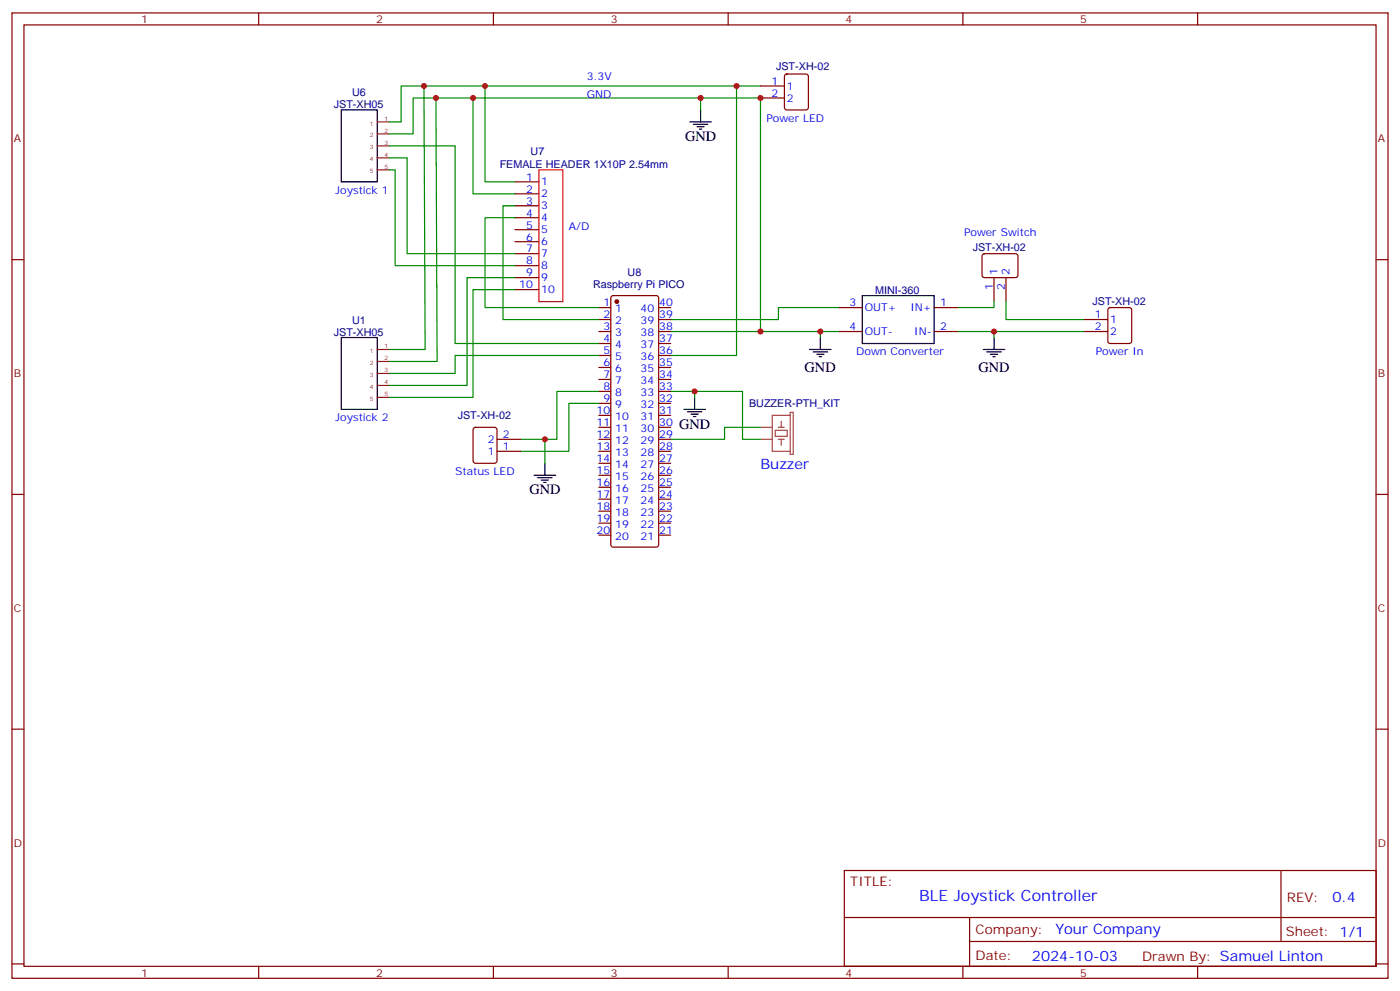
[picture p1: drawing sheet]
<svg xmlns="http://www.w3.org/2000/svg" width="412mm" height="292mm" viewBox="0 0 412 292" stroke-linecap="round" stroke-linejoin="round" font-family="sans-serif">
<g fill="none" stroke="#870000" stroke-width=".35">
<path d="M3.5 3.8h405.4v284.3h-405.4zM7.1 7.3h398.2v277.3h-398.2zM76.2 3.8v3.5M145.3 3.8v3.5M214.5 3.8v3.5M283.6 3.8v3.5M352.8 3.8v3.5M224 25.3h7.1M224 28.9h7.1M231.3 22l.5-.2h5.6l.7 .4v9.5l-.4 .6-5.9 .1-.7-.5v-9.4zM151.7 53.6h7M151.7 57.1h7"/>
<path d="M3.5 76.5h3.6M151.7 60.6h7M151.7 64.1h7M151.7 67.7h7M151.7 71.2h7M151.7 74.7h7M151.7 78.2h7M289.5 74.9l.5-.2 9.4 .1 .5 .6-.1 5.9-.6 .5-9.5-.1-.4-.6v-5.7zM405.3 76.5h3.6M151.7 81.8h7M151.7 85.3h7M176.4 90.6h3.5"/>
<path d="M176.4 97.6h3.5M176.4 94.1h3.5M180.2 87.3l.4-.2h12.7l.5 .2 .2 .5v72.6l-.2 .5-.5 .2h-12.7l-.5-.2-.2-.5v-72.6zM194 90.6h3.6M194 97.6h3.6M194 94.1h3.6M246.9 90.6h7.1M246.9 97.6h7.1M275.2 90.6h7M275.2 97.6h7M292.8 81.8v7M296.3 81.8v7"/>
<path d="M319.3 97.6h7M319.3 94.1h7M326.6 90.8l.4-.2h5.7l.6 .4 .1 9.5-.5 .6-5.9 .1-.6-.5-.1-9.4zM176.4 101.2h3.5M176.4 104.7h3.5M176.4 108.2h3.5M176.4 111.8h3.5M176.4 115.3h3.5M176.4 118.8h3.5M194 101.2h3.6M194 104.7h3.6M194 108.2h3.6"/>
<path d="M194 111.8h3.6M194 115.3h3.6M194 118.8h3.6M139.6 126.1l.5-.2h5.6l.6 .4 .1 9.4-.5 .7-5.8 .1-.7-.5-.1-9.4zM146.4 132.9h7.1M146.4 129.4h7.1M176.4 132.9h3.5M176.4 129.4h3.5M176.4 122.3h3.5M176.4 125.9h3.5M176.4 136.5h3.5M176.4 140h3.5"/>
<path d="M194 132.9h3.6M194 129.4h3.6M194 122.3h3.6M194 125.9h3.6M194 136.5h3.6M194 140h3.6M3.5 145.6h3.6M176.4 143.5h3.5M176.4 147h3.5M176.4 150.6h3.5M176.4 154.1h3.5M176.4 157.6h3.5"/>
<path d="M194 143.5h3.6M194 147h3.6M194 150.6h3.6M194 154.1h3.6M194 157.6h3.6M405.3 145.6h3.6M3.5 214.8h3.6M405.3 214.8h3.6M248.7 256.4h156.6v28.2h-156.6zM377.3 256.4v20.9M248.7 270.2h156.5M285.6 277.3h119.6"/>
<path d="M285.6 270.2v14.2M3.5 283.9h3.6M76.2 284.6v3.5M145.3 284.6v3.5M214.5 284.6v3.5M283.6 284.6v3.5M352.8 284.6v3.5M405.3 283.9h3.6"/>
</g>
<path d="M224 125.9h3.5M224 129.4h3.5M228.4 126.8h3.5v1.7h-3.5zM229.2 125.9h1.8M229.2 129.4h1.8M230.1 124.1v1.8M230.1 129.4v1.8M232.8 122.3h-5.3v10.6h5.3M232.8 121.5h.9v12.3h-.9z" fill="none" stroke="#a64a4a" stroke-width=".35"/>
<g fill="none" stroke="#000" stroke-width=".35">
<path d="M100.5 32.4h10.6v21.2h-10.6zM203.2 35.9h6.3M204.3 36.6h4.2M205.3 37.3h2.1M206 38h.7M206.4 32.4v3.5M100.5 99.4h10.6v21.2h-10.6zM241.7 99.4v3.5M254 87.1h21.2v14.1h-21.2zM292.8 99.4v3.5M204.6 117.1v3.5M238.5 102.9h6.3"/>
<path d="M239.5 103.6h4.3M240.6 104.4h2.1M241.3 105.1h.7M289.6 102.9h6.4M290.7 103.6h4.2M291.7 104.4h2.2M292.5 105.1h.7M157.3 140h6.4M160.5 136.5v3.5M201.4 120.6h6.4M202.5 121.3h4.2M203.6 122h2.1"/>
<path d="M204.3 122.7h.7M158.4 140.7h4.2M159.5 141.4h2.1M160.2 142.1h.7"/>
</g>
<g fill="none" stroke="#008700" stroke-width=".35">
<path d="M114.7 39.4h7v-10.5h102.3v68.7M124.9 25.3l.3 77.6h-10.5M128.4 28.9l.4 77.6h-14.1M139.3 28.9v28.2h12.4M142.9 25.3v28.3h8.8M206.4 28.9v3.5M217 25.3h-98.8v10.6h-3.5M224 25.3h-7v79.4h-19.4M114.7 43h19.4v58.2h42.3M114.7 46.5h5.2v28.2h31.8M114.7 50h1.7v28.2h35.3M151.7 64.1h-8.8v26.5h33.5"/>
<path d="M151.7 60.6h-3.5v33.5h28.2M151.7 81.8h-14.1v31.7h-22.9M151.7 85.3h-12.4v31.8h-24.6M197.6 97.6h49.3M241.7 97.6v1.8M246.9 90.6h-17.6v3.5h-31.7M282.2 97.6h37.1M292.8 88.8v1.8h-10.6M292.8 97.6v1.8M296.3 88.8v5.3h23M176.4 118.8h-8.8v14.1h-14.1M176.4 115.3h-12.4v14.1h-10.5"/>
<path d="M176.4 104.7h-42.3v5.3h-19.4M197.6 115.3h21.1v14.1h5.3M204.6 115.3v1.8M160.5 129.4v7.1M224 125.9h-10.6v3.5h-15.8"/>
</g>
<circle cx="181.7" cy="88.8" r=".53" fill="#870000" stroke="#870000" stroke-width=".35"/>
<path d="M111.1 39.4h3.6M111.1 35.9h3.6M111.1 46.5h3.6M111.1 43h3.6M111.1 50h3.6M111.1 113.5h3.6M111.1 110h3.6M111.1 106.5h3.6M111.1 102.9h3.6M111.1 117.1h3.6" fill="none" stroke="#8c2424" stroke-width=".35"/>
<path d="M158.7 50h7.1v38.8h-7.1z" fill="none" stroke="#f00" stroke-width=".35"/>
<g fill="#c00">
<circle cx="224" cy="97.6" r=".88"/>
<circle cx="224" cy="28.9" r=".88"/>
<circle cx="292.8" cy="97.6" r=".88"/>
<circle cx="139.3" cy="28.9" r=".88"/>
<circle cx="217" cy="25.3" r=".88"/>
<circle cx="124.9" cy="25.3" r=".88"/>
<circle cx="128.4" cy="28.9" r=".88"/>
<circle cx="142.9" cy="25.3" r=".88"/>
<circle cx="241.7" cy="97.6" r=".88"/>
<circle cx="160.5" cy="129.4" r=".88"/>
<circle cx="204.6" cy="115.3" r=".88"/>
<circle cx="206.4" cy="28.9" r=".88"/>
</g>
<text font-size="4.6" fill="#00f" x="270.8" y="265.4">BLE Joystick Controller</text>
<g font-size="4.2">
<text x="201.8" y="41.6">GND</text>
<text x="237" y="109.6">GND</text>
<text x="288.2" y="109.6">GND</text>
<text x="200" y="126.2">GND</text>
<text x="155.9" y="145.6">GND</text>
</g>
<g font-size="4.2" fill="#00f">
<text x="224" y="138.2">Buzzer</text>
<text x="392.5" y="265.7">0.4</text>
<text x="310.9" y="275.2">Your Company</text>
<text x="304" y="283">2024-10-03</text>
</g>
<g font-size="3.9" fill="#800">
<text x="250.5" y="261">TITLE:</text>
<text x="379.1" y="265.7">REV:</text>
<text x="287.4" y="275.2">Company:</text>
<text x="378.7" y="275.8">Sheet: 1/1</text>
<text x="287.4" y="282.9">Date:</text>
<text x="336.4" y="282.9">Drawn By: Samuel Linton</text>
</g>
<g font-size="3.2" fill="#800">
<text x="41.6" y="6.8">1</text>
<text x="110.8" y="6.8">2</text>
<text x="179.9" y="6.8">3</text>
<text x="249.1" y="6.8">4</text>
<text x="318.2" y="6.8">5</text>
<text x="4.1" y="41.9">A</text>
<text x="405.9" y="41.9">A</text>
<text x="4.1" y="111.1">B</text>
<text x="405.9" y="111.1">B</text>
<text x="4.1" y="180.2">C</text>
<text x="405.9" y="180.2">C</text>
<text x="4.1" y="249.3">D</text>
<text x="405.9" y="249.3">D</text>
<text x="41.6" y="287.6">1</text>
<text x="110.8" y="287.6">2</text>
<text x="179.9" y="287.6">3</text>
<text x="249.1" y="287.6">4</text>
<text x="318.2" y="287.6">5</text>
</g>
<g font-size="3.2" fill="#00f">
<text x="172.9" y="23.6">3.3V</text>
<text x="172.9" y="28.9">GND</text>
<text x="227.3" y="25">1</text>
<text x="227.3" y="28.5">2</text>
<text x="231.8" y="26.4">1</text>
<text x="231.8" y="29.9">2</text>
<text x="225.8" y="35.9">Power LED</text>
<text x="155" y="53.2">1</text>
<text x="98.8" y="57.1">Joystick 1</text>
<text x="155" y="56.7">2</text>
<text x="159.5" y="54.6">1</text>
<text x="159.5" y="58.1">2</text>
<text x="155" y="60.3">3</text>
<text x="155" y="63.8">4</text>
<text x="159.5" y="61.7">3</text>
<text x="159.5" y="65.2">4</text>
<text x="155" y="67.3">5</text>
<text x="155" y="70.8">6</text>
<text x="159.5" y="68.7">5</text>
<text x="167.6" y="67.7">A/D</text>
<text x="284" y="69.4">Power Switch</text>
<text x="155" y="74.4">7</text>
<text x="155" y="77.9">8</text>
<text x="159.5" y="72.2">6</text>
<text x="159.5" y="75.8">7</text>
<text x="155" y="81.4">9</text>
<text x="159.5" y="79.3">8</text>
<text x="159.5" y="82.8">9</text>
<text x="293.9" y="81.1" transform="rotate(-90 293.9 81.1)">1</text>
<text x="297.4" y="81.1" transform="rotate(-90 297.4 81.1)">2</text>
<text x="153" y="84.9">10</text>
<text x="159.5" y="86.4">10</text>
<text x="292.5" y="85.6" transform="rotate(-90 292.5 85.6)">1</text>
<text x="296" y="85.6" transform="rotate(-90 296 85.6)">2</text>
<text x="177.7" y="90.2">1</text>
<text x="177.7" y="93.8">2</text>
<text x="181.2" y="92">1</text>
<text x="181.2" y="95.5">2</text>
<text x="188.7" y="95.5">39</text>
<text x="188.7" y="92">40</text>
<text x="194.2" y="93.8">39</text>
<text x="194.2" y="90.2">40</text>
<text x="250.2" y="90.2">3</text>
<text x="254.7" y="91.7">OUT+</text>
<text x="268.2" y="91.7">IN+</text>
<text x="276.9" y="90.2">1</text>
<text x="322.5" y="93.8">1</text>
<text x="327" y="95.2">1</text>
<text x="177.7" y="97.3">3</text>
<text x="177.7" y="100.8">4</text>
<text x="181.2" y="99.1">3</text>
<text x="188.7" y="99.1">38</text>
<text x="194.2" y="100.8">37</text>
<text x="194.2" y="97.3">38</text>
<text x="250.2" y="97.3">4</text>
<text x="254.7" y="98.7">OUT-</text>
<text x="269.3" y="98.7">IN-</text>
<text x="276.9" y="97.3">2</text>
<text x="322.5" y="97.3">2</text>
<text x="327" y="98.7">2</text>
<text x="177.7" y="104.4">5</text>
<text x="177.7" y="107.9">6</text>
<text x="181.2" y="102.6">4</text>
<text x="181.2" y="106.1">5</text>
<text x="188.7" y="106.1">36</text>
<text x="188.7" y="102.6">37</text>
<text x="194.2" y="107.9">35</text>
<text x="194.2" y="104.4">36</text>
<text x="252.2" y="104.7">Down Converter</text>
<text x="322.8" y="104.7">Power In</text>
<text x="177.7" y="111.4">7</text>
<text x="181.2" y="109.6">6</text>
<text x="181.2" y="113.2">7</text>
<text x="188.7" y="113.2">34</text>
<text x="188.7" y="109.6">35</text>
<text x="194.2" y="111.4">34</text>
<text x="177.7" y="114.9">8</text>
<text x="177.7" y="118.5">9</text>
<text x="181.2" y="116.7">8</text>
<text x="188.7" y="116.7">33</text>
<text x="194.2" y="118.5">32</text>
<text x="194.2" y="114.9">33</text>
<text x="98.8" y="124.1">Joystick 2</text>
<text x="175.7" y="122">10</text>
<text x="175.7" y="125.5">11</text>
<text x="181.2" y="120.2">9</text>
<text x="181.2" y="123.8">10</text>
<text x="188.7" y="123.8">31</text>
<text x="188.7" y="120.2">32</text>
<text x="194.2" y="125.5">30</text>
<text x="194.2" y="122">31</text>
<text x="143.7" y="130.5">2</text>
<text x="148.2" y="129">2</text>
<text x="175.7" y="129">12</text>
<text x="181.2" y="127.3">11</text>
<text x="181.2" y="130.8">12</text>
<text x="188.7" y="130.8">29</text>
<text x="188.7" y="127.3">30</text>
<text x="194.2" y="129">29</text>
<text x="143.7" y="134">1</text>
<text x="148.2" y="132.6">1</text>
<text x="175.7" y="132.6">13</text>
<text x="175.7" y="136.1">14</text>
<text x="181.2" y="134.3">13</text>
<text x="181.2" y="137.9">14</text>
<text x="188.7" y="137.9">27</text>
<text x="188.7" y="134.3">28</text>
<text x="194.2" y="136.1">27</text>
<text x="194.2" y="132.6">28</text>
<text x="134.1" y="140">Status LED</text>
<text x="175.7" y="139.6">15</text>
<text x="175.7" y="143.2">16</text>
<text x="181.2" y="141.4">15</text>
<text x="188.7" y="141.4">26</text>
<text x="194.2" y="143.2">25</text>
<text x="194.2" y="139.6">26</text>
<text x="175.7" y="146.7">17</text>
<text x="181.2" y="144.9">16</text>
<text x="181.2" y="148.4">17</text>
<text x="188.7" y="148.4">24</text>
<text x="188.7" y="144.9">25</text>
<text x="194.2" y="146.7">24</text>
<text x="175.7" y="150.2">18</text>
<text x="175.7" y="153.7">19</text>
<text x="181.2" y="152">18</text>
<text x="181.2" y="155.5">19</text>
<text x="188.7" y="155.5">22</text>
<text x="188.7" y="152">23</text>
<text x="194.2" y="153.7">22</text>
<text x="194.2" y="150.2">23</text>
<text x="175.7" y="157.3">20</text>
<text x="181.2" y="159">20</text>
<text x="188.7" y="159">21</text>
<text x="194.2" y="157.3">21</text>
</g>
<g font-size="3.2" fill="#000080">
<text x="228.6" y="20.7">JST-XH-02</text>
<text x="103.7" y="28.3">U6</text>
<text x="98.3" y="31.8">JST-XH05</text>
<text x="156.3" y="45.8">U7</text>
<text x="147.2" y="49.4">FEMALE HEADER 1X10P 2.54mm</text>
<text x="286.5" y="74.1">JST-XH-02</text>
<text x="184.9" y="81.2">U8</text>
<text x="174.7" y="84.7">Raspberry Pi PICO</text>
<text x="257.8" y="86.5">MINI-360</text>
<text x="321.8" y="89.9">JST-XH-02</text>
<text x="103.7" y="95.3">U1</text>
<text x="98.3" y="98.8">JST-XH05</text>
<text x="220.6" y="119.9">BUZZER-PTH_KIT</text>
<text x="134.8" y="123.5">JST-XH-02</text>
</g>
<g font-size="1.8" fill="#8d2323">
<text x="113.2" y="35.6">1</text>
<text x="108.9" y="40.5">2</text>
<text x="108.9" y="37">1</text>
<text x="113.2" y="39.1">2</text>
<text x="108.9" y="47.6">4</text>
<text x="108.9" y="44">3</text>
<text x="113.2" y="46.1">4</text>
<text x="113.2" y="42.6">3</text>
<text x="108.9" y="51.1">5</text>
<text x="113.2" y="49.7">5</text>
<text x="108.9" y="107.5">2</text>
<text x="108.9" y="104">1</text>
<text x="113.2" y="106.1">2</text>
<text x="113.2" y="102.6">1</text>
<text x="108.9" y="111.1">3</text>
<text x="113.2" y="113.2">4</text>
<text x="113.2" y="109.6">3</text>
<text x="108.9" y="114.6">4</text>
<text x="108.9" y="118.1">5</text>
<text x="113.2" y="116.7">5</text>
</g>
</svg>
